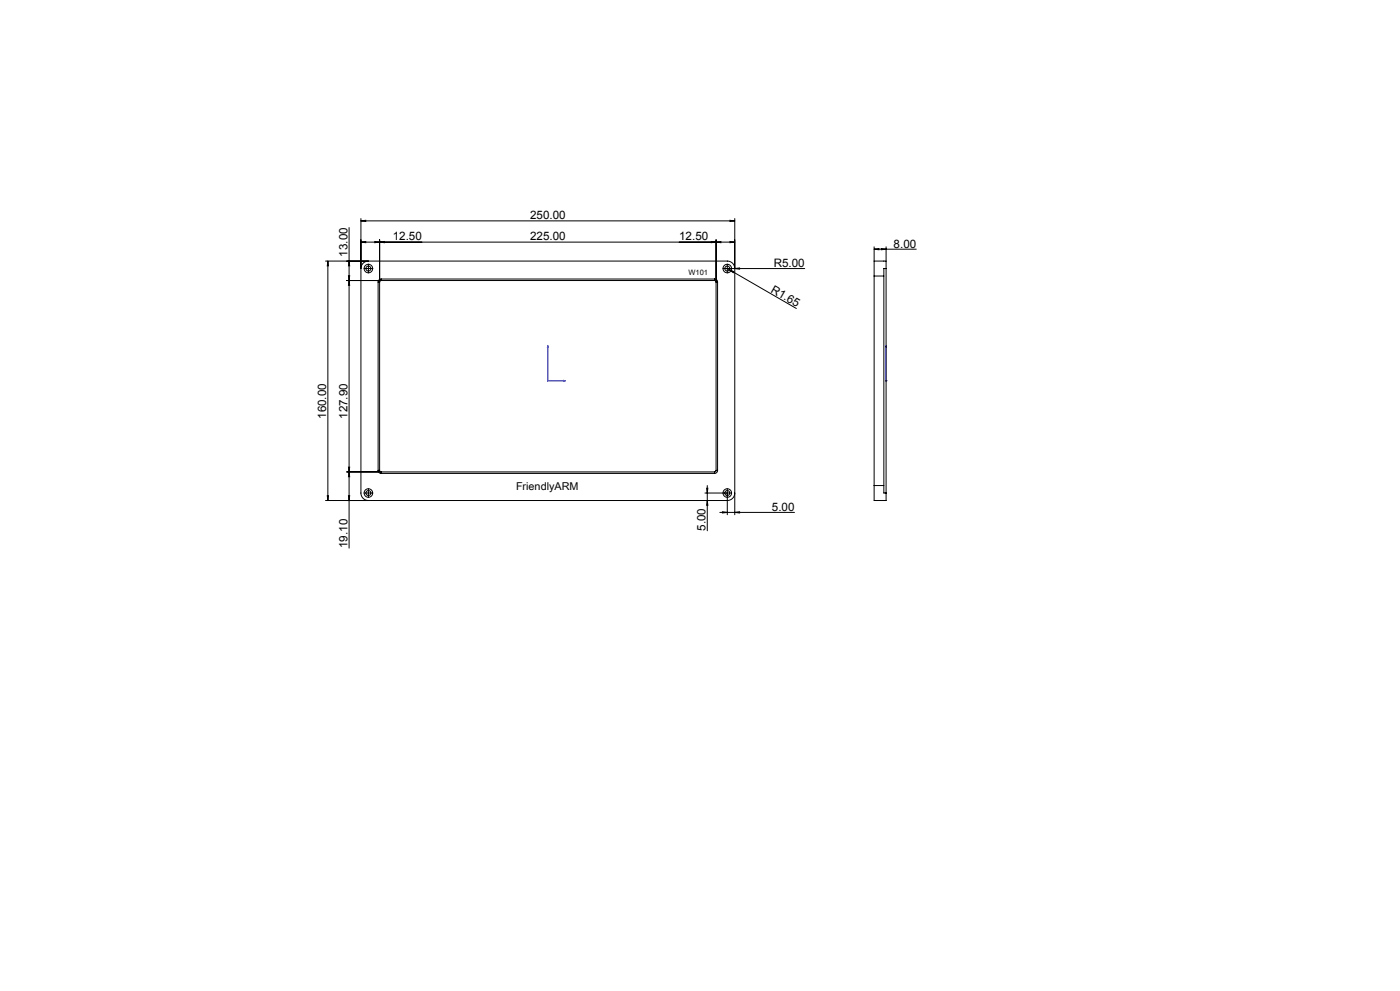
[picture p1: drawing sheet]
<svg xmlns="http://www.w3.org/2000/svg" width="1189mm" height="841mm" viewBox="0 0 1189 841" stroke-linecap="round" stroke-linejoin="round" font-family="sans-serif">
<path d="M465 293l1 2h-1zM465 293v30h15M753 293v2v-2M753 293v30M479 323h1l-1 1zM753 323v1zM753 323h.1" fill="none" stroke="#00f" stroke-width=".85"/>
<g fill="none" stroke="#000" stroke-width=".85">
<path d="M296 193v272M307 187h4v1zM307 185v43M307 187h317M620 187h4l-4 1zM624 185v43M307 205h4v1zM307 205h317M318 205h4l-4 1zM322 205h4v1zM322 203v36M604 205h4l-4 1z"/>
<path d="M608 205h4v1zM608 203v36M620 205h4l-4 1zM742 211h4v1zM742 209v13M742 211h36M748 211h5l-5 1zM753 209v13M276 222h37M278 222l1 4h-1zM278 222v203M294 238h30"/>
<path d="M296 234h1l-1 4zM296 238l1 4h-1zM296 222l1 4h-1zM313 228h.1M618 228l1 1M618 228h.1M619 229l4 2zM619 229l57 33M624 228l4-1v1zM683 228h-65M296 396h1l-1 4zM294 400h30"/>
<path d="M296 400l1 5h-1zM313 418h.1M600 414h1v4zM601 412v38M618 418v19M618 418h-19M624 418v19M276 425h37M278 421h1l-1 4zM296 421h1l-1 4zM601 425v4h-1zM611 435h64"/>
<path d="M614 434l4 1h-4zM624 435l4-1v1z"/>
</g>
<path d="M465 323h1M465 323l1 1M465 323v1M466 323l-1 1M752 323h1M752 323l1 1M753 323v1M753 323l-1 1" fill="none" stroke="#808080" stroke-width=".85"/>
<g fill="none" stroke="#000" stroke-width=".85" stroke-dasharray="30.5 1.3 1.3 1.3">
<path d="M313 228h-4M313 228v-4M313 228v4M313 228h4M617 228h-3M618 228v-4M618 228v4M618 228h3M313 418h-4M313 418v-3M313 419v3M313 418h4"/>
<path d="M617 418h-3M618 418v-3M618 419v3M618 418h3"/>
</g>
<g fill="#00f">
<path d="M479 323h1l-1 1zM465 293l1 2h-1z"/>
<path d="M753 323v1zM753 293v2z"/>
</g>
<g fill="#000">
<path d="M619 229l4 2zM624 228l4-1v1z"/>
<path d="M307 187h4v1zM620 187h4l-4 1zM322 205h4v1zM604 205h4l-4 1zM307 205h4v1zM318 205h4l-4 1zM608 205h4v1zM620 205h4l-4 1zM614 434l4 1h-4zM624 435l4-1v1zM742 211h4v1zM748 211h5l-5 1z"/>
<path d="M278 222l1 4h-1zM278 421h1l-1 4zM296 238l1 4h-1zM296 396h1l-1 4zM296 222l1 4h-1zM296 234h1l-1 4zM296 400l1 5h-1zM296 421h1l-1 4zM600 414h1v4zM601 425v4h-1z"/>
</g>
<g fill="none" stroke="#000" stroke-width=".85">
<path d="M309 223l4-1h305l4 1 1 2 1 3v191l-1 3-2 2-3 1h-305l-4-1-2-2v-3v-191v-3zM321 239v160M321 239h1M322 239v160M324 237l-2 1-1 1M324 238l-2 1M324 237h283M324 238h283M324 237v1M607 237l2 1v1M607 238l1 1M607 237v1"/>
<path d="M608 239v160M608 239h1M609 239v160M742 234h9M742 234v178M753 228v-6h-11v12M753 228h-2v190h2M753 228v190M321 399l1 2 2 1M321 399h1M322 399l2 1M608 399l-1 1"/>
<path d="M608 399h1M609 399v2l-2 1M324 402h283M324 400v2M324 400h283M607 400v2M742 412v13h11v-7M742 412h9"/>
<circle cx="313" cy="228" r="4"/>
<circle cx="313" cy="228" r="2.1"/>
<circle cx="618" cy="228" r="4"/>
<circle cx="618" cy="228" r="2.1"/>
<circle cx="313" cy="418" r="4"/>
<circle cx="313" cy="418" r="2.1"/>
<circle cx="618" cy="418" r="4"/>
<circle cx="618" cy="418" r="2.1"/>
</g>
<g font-size="9.9">
<text x="450" y="186">250.00</text>
<text x="334" y="204">12.50</text>
<text x="450" y="204">225.00</text>
<text x="577" y="204">12.50</text>
<text x="759" y="210">8.00</text>
<text x="295" y="218" transform="rotate(-90 295 218)">13.00</text>
<text x="657" y="227">R5.00</text>
<text x="654" y="247" transform="rotate(30 654 247)">R1.65</text>
<text x="277" y="356" transform="rotate(-90 277 356)">160.00</text>
<text x="295" y="356" transform="rotate(-90 295 356)">127.90</text>
<text x="656" y="433">5.00</text>
<text x="599" y="450" transform="rotate(-90 599 450)">5.00</text>
<text x="295" y="465" transform="rotate(-90 295 465)">19.10</text>
</g>
<text font-size="9.2" x="438" y="416">FriendlyARM</text>
<text font-size="6.3" x="585" y="233">W101</text>
</svg>
